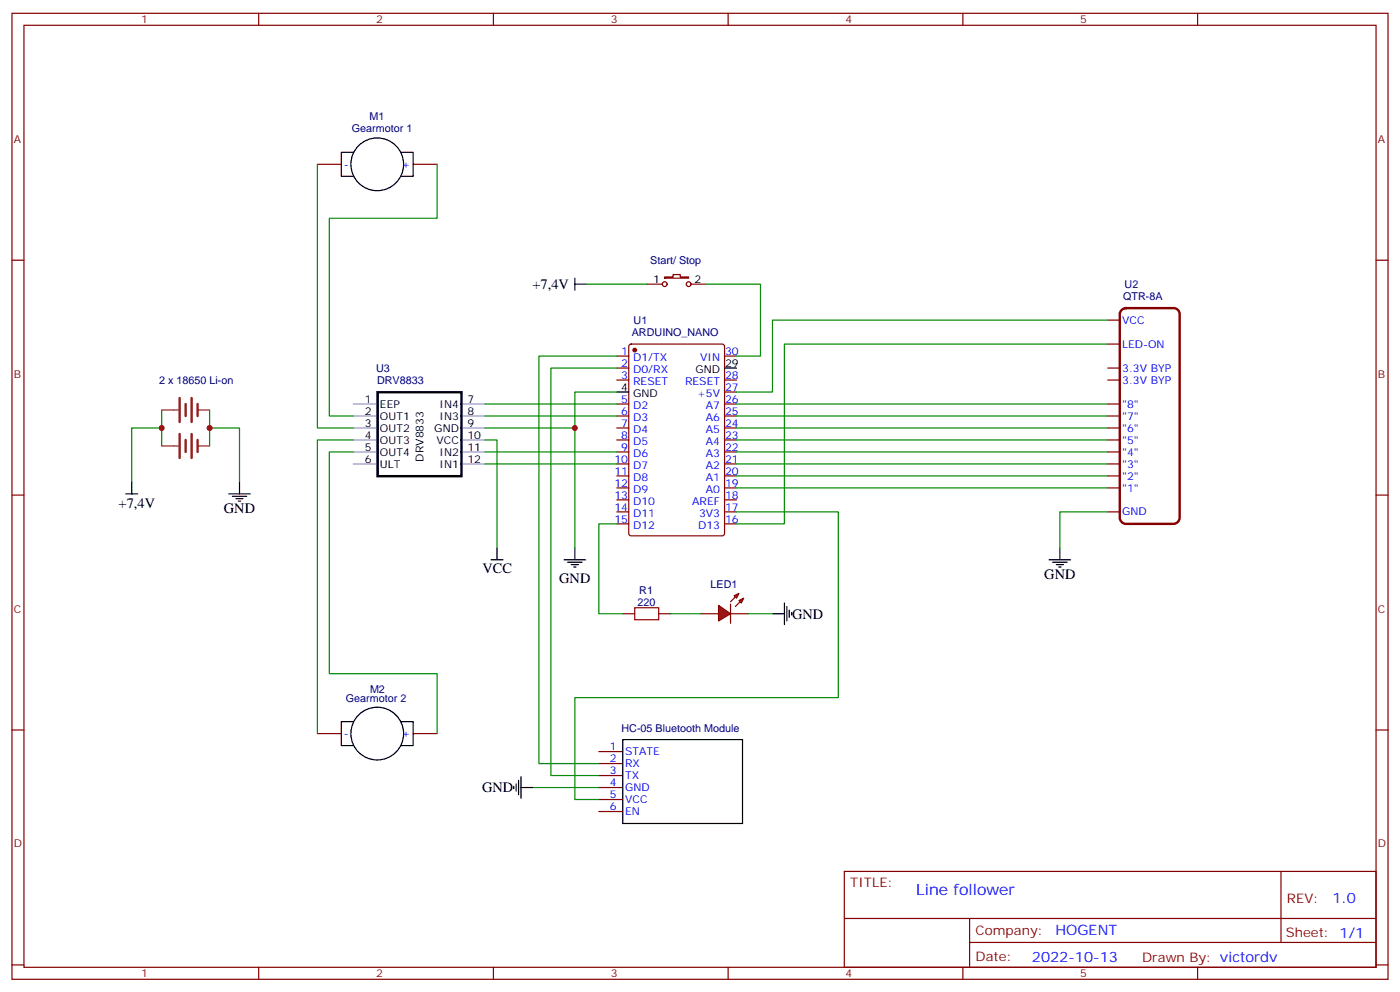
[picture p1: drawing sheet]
<svg xmlns="http://www.w3.org/2000/svg" width="412mm" height="292mm" viewBox="0 0 412 292" stroke-linecap="round" stroke-linejoin="round" font-family="sans-serif">
<g fill="none" stroke="#870000" stroke-width=".35">
<path d="M3.5 3.9h405.4v284.4h-405.4zM7.1 7.4h398.2v277.3h-398.2zM76.2 3.9v3.5M145.3 3.9v3.5M214.5 3.9v3.5M283.6 3.9v3.5M352.8 3.9v3.5M3.5 76.6h3.6M405.3 76.6h3.6M190.5 83.6h4.6M195.8 81.5h2.5v-.7h2.1v.7h2.4v.4h-7zM203.6 83.6h4.5"/>
<path d="M326.3 94.2h3.5M181.7 104.8h3.5M181.7 108.3h3.5M181.7 111.9h3.5M181.7 118.9h3.5M185.4 101.5l.5-.2h26.8l.7 .4v55.3l-.4 .7h-27.1l-.6-.4-.1-55.3zM213.4 104.8h3.6M213.4 111.9h3.6M213.4 118.9h3.6M213.4 115.4h3.6M326.3 108.3h3.5M326.3 111.9h3.5"/>
<path d="M326.3 118.9h3.5M326.3 101.3h3.5M181.7 122.4h3.5M181.7 126h3.5M181.7 129.5h3.5M181.7 133h3.5M181.7 136.6h3.5M213.4 122.4h3.6M213.4 126h3.6M213.4 129.5h3.6M213.4 133h3.6M213.4 136.6h3.6"/>
<path d="M326.3 122.4h3.5M326.3 126h3.5M326.3 129.5h3.5M326.3 133h3.5M326.3 136.6h3.5M3.5 145.7h3.6M181.7 140.1h3.5M181.7 143.6h3.5M181.7 147.1h3.5M181.7 150.7h3.5M181.7 154.2h3.5M213.4 140.1h3.6"/>
<path d="M213.4 143.6h3.6M213.4 147.1h3.6M213.4 150.7h3.6M213.4 154.2h3.6M326.3 140.1h3.5M326.3 143.6h3.5M326.3 150.7h3.5M405.3 145.7h3.6M3.5 214.9h3.6M405.3 214.9h3.6M248.7 256.5h156.6v28.2h-156.6zM377.3 256.5v20.9"/>
<path d="M248.7 270.4h156.5M285.6 277.4h119.6M285.6 270.4v14.1M3.5 284h3.6M76.2 284.7v3.6M145.3 284.7v3.6M214.5 284.7v3.6M283.6 284.7v3.6M352.8 284.7v3.6M405.3 284h3.6"/>
<circle cx="195.8" cy="83.6" r=".71"/>
<circle cx="202.8" cy="83.6" r=".71"/>
</g>
<circle cx="187" cy="103" r=".53" fill="#870000" stroke="#870000" stroke-width=".35"/>
<g fill="none" stroke="#000" stroke-width=".35">
<path d="M181.7 115.4h3.5M213.4 108.3h3.6M37 145.4h3.6M38.8 141.9v3.5M67.4 145.4h6.3M68.4 146.1h4.3M69.5 146.8h2.1M70.2 147.5h.7M70.6 141.9v3.5M309 164.8h6.4M310.1 165.5h4.2M311.1 166.2h2.2"/>
<path d="M311.9 166.9h.7M312.2 161.3v3.5"/>
</g>
<path d="M330.4 91.2l1.2-.5h14.1a1.76 1.76 0 0 1 1.8 1.8v59.9a1.89 1.89 0 0 1-1.8 1.8h-14.1a1.89 1.89 0 0 1-1.8-1.8v-59.9z" fill="none" stroke="#870000" stroke-width=".71"/>
<g fill="none" stroke="#008700" stroke-width=".35">
<path d="M326.3 94.2h-98.8v21.2h-10.5M217 118.9h109.3M326.3 101.3h-95.2v52.9h-14.1M47.6 126h-8.8v15.9M47.6 120.7v10.6M61.7 126h8.9v15.9M61.7 120.7v10.6M217 122.4h109.3M217 126h109.3M217 129.5h109.3M217 133h109.3M217 136.6h109.3"/>
<path d="M217 140.1h109.3M217 143.6h109.3M326.3 150.7h-14.1v10.6"/>
</g>
<path d="M47.6 120.7h5M47.6 131.3h5M58.2 120.7h3.5M58.2 131.3h3.5" fill="none" stroke="#8c2424" stroke-width=".35"/>
<path d="M52.9 117.2v7M54.7 118.9v3.5M56.4 117.2v7M58.2 118.9v3.5M52.9 127.7v7.1M54.7 129.5v3.5M56.4 127.7v7.1M58.2 129.5v3.5" fill="none" stroke="#8c2424" stroke-width=".71"/>
<g fill="#f00" stroke="#870000" stroke-width=".35">
<path d="M211.7 178.2l3.5 2.5-3.5 2.1z"/>
<path d="M215.2 177.8v5.7z"/>
</g>
<g fill="#870000" stroke="#870000" stroke-width=".35">
<path d="M215.2 177.1l1.4-1.4z"/>
<path d="M216.6 178.5l1.4-1.4z"/>
</g>
<g fill="#f00" stroke="#870000" stroke-width=".35">
<path d="M216.3 175.4l1.4-.7-.7 1.4z"/>
<path d="M217.7 176.8l1.4-.7-.7 1.4z"/>
</g>
<g fill="none" stroke="#870000" stroke-width=".35">
<path d="M93.5 48.4h7M121.7 48.4h7.1M183.4 180.7h3.6M194 180.7h3.6M206.4 180.7h5.3M215.2 180.7h5.3M93.5 215.9h7M121.7 215.9h7.1M176.4 221.2h7M176.4 224.8h7M176.4 228.3h7M176.4 231.8h7"/>
<path d="M176.4 235.3h7M176.4 238.9h7"/>
</g>
<path d="M187 178.9h7v3.5h-7z" fill="none" stroke="#a10000" stroke-width=".35"/>
<g fill="none" stroke="#000" stroke-width=".35">
<path d="M104.1 44.8h-3.6v7.1h3.6M118.2 44.8h3.5v7.1h-3.5M169.3 81.9v3.5M169.3 83.6h3.6M144.6 164.8h3.6M146.4 161.3v3.5M166.2 164.8h6.3M167.2 165.5h4.2M168.3 166.2h2.1M169 166.9h.7M169.3 161.3v3.5M231.1 177.5v6.3"/>
<path d="M231.8 178.5v4.3M232.5 179.6v2.1M227.5 180.7h3.6M233.2 180.3v.7M104.1 212.4h-3.6v7.1h3.6M118.2 212.4h3.5v7.1h-3.5M183.4 217.7h35.3v24.7h-35.3zM151.3 231.5v.7M152 230.8v2.1M152.8 229.7v4.2M153.5 231.8h3.5M153.5 228.6v6.4"/>
<circle cx="111.1" cy="48.4" r="7.8"/>
<circle cx="111.1" cy="215.9" r="7.8"/>
</g>
<path d="M104.1 118.9h7M135.8 118.9h7.1M104.1 136.6h7M104.1 133h7M104.1 129.5h7M104.1 126h7M104.1 122.4h7M135.8 136.6h7.1M135.8 133h7.1M135.8 129.5h7.1M135.8 126h7.1M135.8 122.4h7.1" fill="none" stroke="#999" stroke-width=".35"/>
<path d="M111.2 115.5h24.7v24.7h-24.7z" fill="none" stroke="#000" stroke-width=".71"/>
<g fill="none" stroke="#008700" stroke-width=".35">
<path d="M93.5 48.4v77.6h10.6M128.8 48.4v15.8h-31.8v58.2h7.1M172.9 83.6h17.6M208.1 83.6h15.9v21.2h-7M142.9 118.9h38.8M181.7 115.4h-12.4v45.9M181.7 104.8h-23v120h17.7M181.7 108.3h-19.4v120h14.1M104.1 129.5h-10.6v86.4M104.1 133h-7.1v65.3h31.8v17.6M142.9 129.5h3.5v31.8M142.9 122.4h38.8"/>
<path d="M142.9 133h38.8M142.9 136.6h38.8M142.9 126h26.4M181.7 154.2h-5.3v26.5h7M217 150.7h29.9v54.7h-77.6v29.9h7.1M197.6 180.7h8.8M220.5 180.7h7M157 231.8h19.4"/>
</g>
<g fill="#c00">
<circle cx="61.7" cy="126" r=".88"/>
<circle cx="47.6" cy="126" r=".88"/>
<circle cx="169.3" cy="126" r=".88"/>
</g>
<text font-size="4.6" fill="#00f" x="269.9" y="263.6">Line follower</text>
<g font-size="4.2">
<text x="156.9" y="85.1">+7,4V</text>
<text x="34.9" y="149.4">+7,4V</text>
<text x="66" y="151">GND</text>
<text x="142.2" y="168.8">VCC</text>
<text x="164.7" y="171.5">GND</text>
<text x="307.6" y="170.4">GND</text>
<text x="233.4" y="182.1">GND</text>
<text x="142" y="233.2">GND</text>
</g>
<g font-size="4.2" fill="#00f">
<text x="392.5" y="265.8">1.0</text>
<text x="310.9" y="275.3">HOGENT</text>
<text x="304" y="283.1">2022-10-13</text>
</g>
<g font-size="3.9" fill="#800">
<text x="250.5" y="261.1">TITLE:</text>
<text x="379.1" y="265.8">REV:</text>
<text x="287.4" y="275.3">Company:</text>
<text x="378.7" y="275.9">Sheet: 1/1</text>
<text x="287.4" y="283">Date:</text>
<text x="336.4" y="283.1">Drawn By: victordv</text>
</g>
<g font-size="3.2" fill="#800">
<text x="41.6" y="6.9">1</text>
<text x="110.8" y="6.9">2</text>
<text x="179.9" y="6.9">3</text>
<text x="249.1" y="6.9">4</text>
<text x="318.2" y="6.9">5</text>
<text x="4.1" y="42">A</text>
<text x="405.9" y="42">A</text>
<text x="4.1" y="111.2">B</text>
<text x="405.9" y="111.2">B</text>
<text x="4.1" y="180.3">C</text>
<text x="405.9" y="180.3">C</text>
<text x="4.1" y="249.4">D</text>
<text x="405.9" y="249.4">D</text>
<text x="41.6" y="287.7">1</text>
<text x="110.8" y="287.7">2</text>
<text x="179.9" y="287.7">3</text>
<text x="249.1" y="287.7">4</text>
<text x="318.2" y="287.7">5</text>
</g>
<g font-size="3.2" fill="#000080">
<text x="108.8" y="35.4">M1</text>
<text x="103.6" y="38.9">Gearmotor 1</text>
<text x="191.5" y="77.8">Start/ Stop</text>
<text x="330.8" y="88.3">QTR-8A</text>
<text x="331.3" y="84.8">U2</text>
<text x="186.6" y="95.4">U1</text>
<text x="186.1" y="98.9">ARDUINO_NANO</text>
<text x="46.9" y="113.1">2 x 18650 Li-on</text>
<text x="110.8" y="109.5">U3</text>
<text x="111.1" y="113">DRV8833</text>
<text x="209.3" y="173">LED1</text>
<text x="187.8" y="178.3">220</text>
<text x="188.3" y="174.8">R1</text>
<text x="109" y="203.9">M2</text>
<text x="101.9" y="206.5">Gearmotor 2</text>
<text x="183.1" y="215.3">HC-05 Bluetooth Module</text>
</g>
<g font-size="3.2" fill="#00f">
<text x="101.2" y="49.4">-</text>
<text x="118.4" y="49.4">+</text>
<text x="330.6" y="95.3">VCC</text>
<text x="183" y="104.5">1</text>
<text x="183" y="108">2</text>
<text x="186.5" y="106.2">D1/TX</text>
<text x="206.2" y="106.2">VIN</text>
<text x="213.6" y="104.5">30</text>
<text x="330.6" y="102.3">LED-ON</text>
<text x="183" y="111.5">3</text>
<text x="186.5" y="109.7">D0/RX</text>
<text x="186.5" y="113.3">RESET</text>
<text x="201.8" y="113.3">RESET</text>
<text x="213.6" y="111.5">28</text>
<text x="330.6" y="112.9">3.3V BYP</text>
<text x="330.6" y="109.4">3.3V BYP</text>
<text x="183" y="118.6">5</text>
<text x="205.3" y="116.8">+5V</text>
<text x="213.6" y="118.6">26</text>
<text x="213.6" y="115">27</text>
<text x="330.6" y="120">&quot;8&quot;</text>
<text x="183" y="122.1">6</text>
<text x="183" y="125.6">7</text>
<text x="186.5" y="120.3">D2</text>
<text x="186.5" y="123.9">D3</text>
<text x="207.9" y="123.9">A6</text>
<text x="207.9" y="120.3">A7</text>
<text x="213.6" y="125.6">24</text>
<text x="213.6" y="122.1">25</text>
<text x="330.6" y="123.5">&quot;7&quot;</text>
<text x="183" y="129.2">8</text>
<text x="186.5" y="127.4">D4</text>
<text x="186.5" y="130.9">D5</text>
<text x="207.9" y="130.9">A4</text>
<text x="207.9" y="127.4">A5</text>
<text x="213.6" y="129.2">23</text>
<text x="330.6" y="130.6">&quot;5&quot;</text>
<text x="330.6" y="127">&quot;6&quot;</text>
<text x="181" y="136.2">10</text>
<text x="183" y="132.7">9</text>
<text x="186.5" y="134.4">D6</text>
<text x="186.5" y="138">D7</text>
<text x="207.9" y="138">A2</text>
<text x="207.9" y="134.4">A3</text>
<text x="213.6" y="136.2">21</text>
<text x="213.6" y="132.7">22</text>
<text x="330.6" y="137.6">&quot;3&quot;</text>
<text x="330.6" y="134.1">&quot;4&quot;</text>
<text x="181" y="139.7">11</text>
<text x="181" y="143.3">12</text>
<text x="186.5" y="141.5">D8</text>
<text x="207.9" y="141.5">A1</text>
<text x="213.6" y="143.3">19</text>
<text x="213.6" y="139.7">20</text>
<text x="330.6" y="141.1">&quot;2&quot;</text>
<text x="181" y="146.8">13</text>
<text x="186.5" y="145">D9</text>
<text x="186.5" y="148.6">D10</text>
<text x="203.9" y="148.6">AREF</text>
<text x="207.9" y="145">A0</text>
<text x="213.6" y="146.8">18</text>
<text x="330.6" y="144.7">&quot;1&quot;</text>
<text x="181" y="150.3">14</text>
<text x="181" y="153.8">15</text>
<text x="186.5" y="152.1">D11</text>
<text x="186.5" y="155.6">D12</text>
<text x="205.6" y="155.6">D13</text>
<text x="205.9" y="152.1">3V3</text>
<text x="213.6" y="153.8">16</text>
<text x="213.6" y="150.3">17</text>
<text x="330.6" y="151.7">GND</text>
<text x="101.2" y="217">-</text>
<text x="118.4" y="217">+</text>
<text x="179.7" y="220.9">1</text>
<text x="179.7" y="224.4">2</text>
<text x="179.7" y="227.9">3</text>
<text x="184.1" y="222.3">STATE</text>
<text x="184.1" y="225.8">RX</text>
<text x="179.7" y="231.5">4</text>
<text x="184.1" y="229.3">TX</text>
<text x="184.1" y="232.9">GND</text>
<text x="179.7" y="235">5</text>
<text x="179.7" y="238.5">6</text>
<text x="184.1" y="236.4">VCC</text>
<text x="184.1" y="239.9">EN</text>
</g>
<g font-size="3.2">
<text x="192.4" y="83.3">1</text>
<text x="204.6" y="83.3">2</text>
<text x="213.6" y="108">29</text>
<text x="204.8" y="109.7">GND</text>
<text x="107.5" y="118.6">1</text>
<text x="137.7" y="118.6">7</text>
<text x="183" y="115">4</text>
<text x="186.5" y="116.8">GND</text>
<text x="107.5" y="125.7">3</text>
<text x="107.5" y="122.2">2</text>
<text x="111.9" y="123.6">OUT1</text>
<text x="111.9" y="120.1">EEP</text>
<text x="129.5" y="123.6">IN3</text>
<text x="129.5" y="120.1">IN4</text>
<text x="137.7" y="125.7">9</text>
<text x="137.7" y="122.2">8</text>
<text x="107.5" y="129.2">4</text>
<text x="111.9" y="130.6">OUT3</text>
<text x="111.9" y="127.1">OUT2</text>
<text x="127.9" y="127.1">GND</text>
<text x="128.6" y="130.6">VCC</text>
<text x="137.7" y="129.2">10</text>
<text x="107.5" y="136.3">6</text>
<text x="107.5" y="132.8">5</text>
<text x="111.9" y="137.7">ULT</text>
<text x="111.9" y="134.2">OUT4</text>
<text x="124.8" y="135.9" transform="rotate(-90 124.8 135.9)">DRV8833</text>
<text x="129.5" y="137.7">IN1</text>
<text x="129.5" y="134.2">IN2</text>
<text x="137.7" y="136.3">12</text>
<text x="137.7" y="132.8">11</text>
</g>
</svg>
